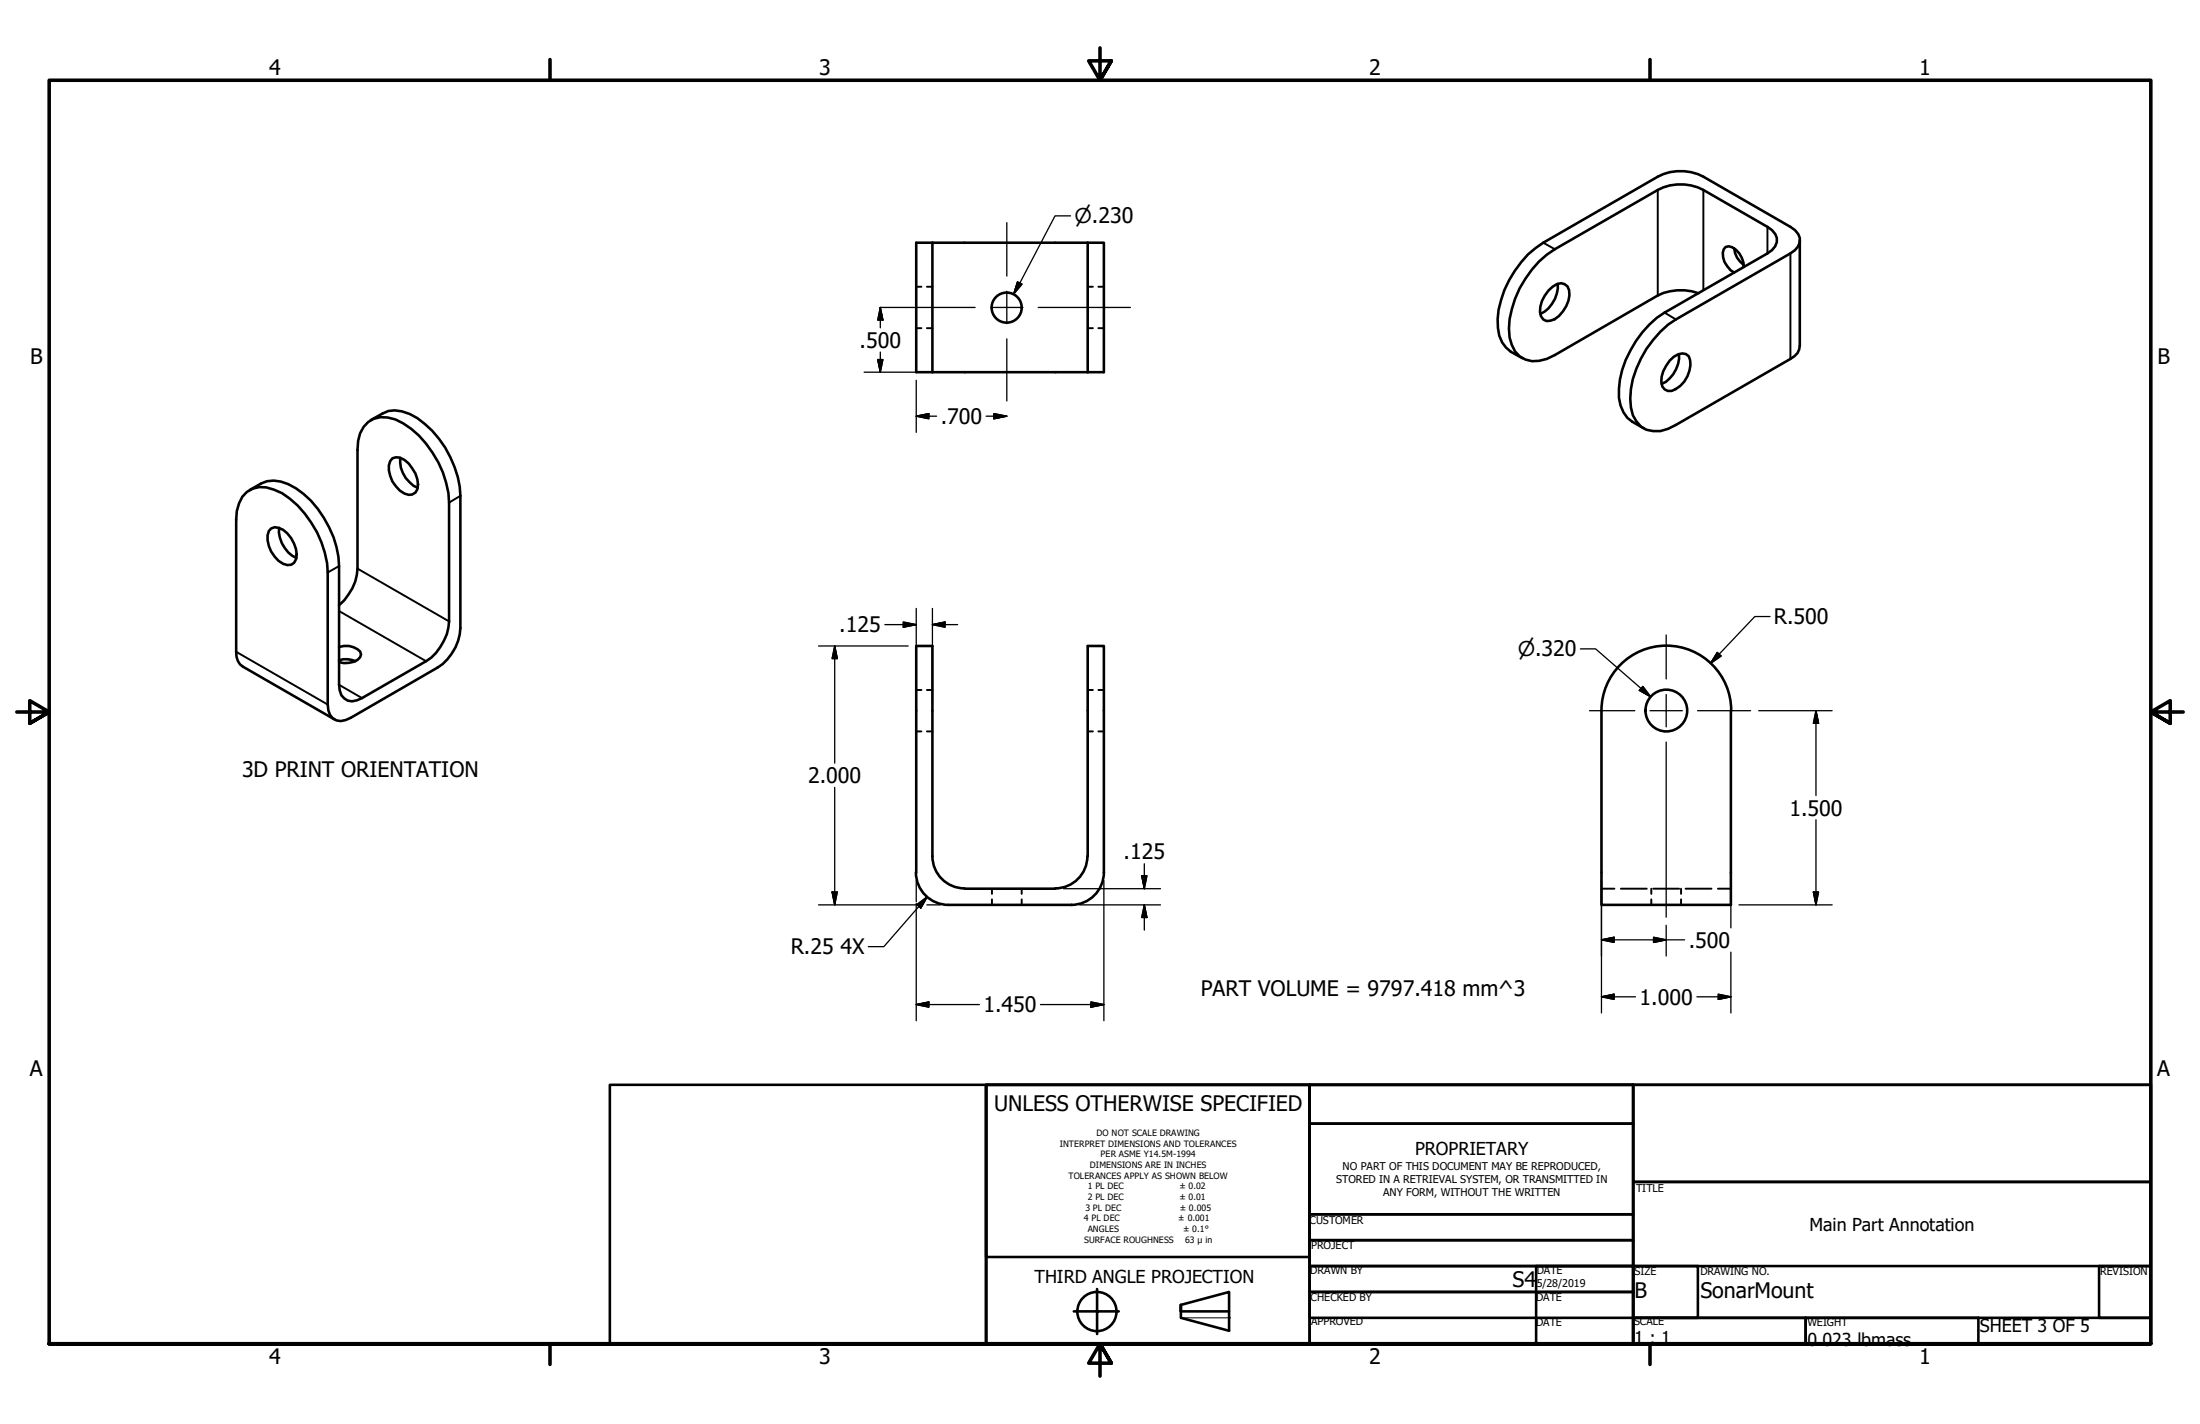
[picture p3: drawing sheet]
<svg xmlns="http://www.w3.org/2000/svg" width="432mm" height="279mm" viewBox="0 0 432 279" stroke-linecap="round" stroke-linejoin="round" font-family="sans-serif">
<!-- layer: Visible (ANSI) -->
<g fill="none" stroke="#000" stroke-width=".51">
<path d="M179.8 47.6h36.9v25.4h-36.9zM183 47.6v25.4M213.5 47.6v25.4M303.9 57l.8-.7a1.88 1.88 0 0 1 2.4-.6 1.88 1.88 0 0 1 .9 2.2 6.6 6.6 0 0 1-2.8 4.7l-.9 .3a1.6 1.6 0 0 1-2-1.7 6 6 0 0 1 1.6-4.2zM305.8 55.7a6.2 6.2 0 0 1-3.5 5.9M333.4 57.5a10.4 10.4 0 0 0-8 .5l-20.2 11.7a6.3 6.3 0 0 1-6.9 .2 7.1 7.1 0 0 1-2.1-5.4 19.7 19.7 0 0 1 9-15.6l20.2-11.6a9.6 9.6 0 0 1 8.9 0l12.6 7.2a2.78 2.78 0 0 1 1.5 3.8l-.6 .8-.9 .6-20.2 11.6a20.1 20.1 0 0 0-8.9 15 7 7 0 0 0 4.8 7.7M340.4 48.7a4.4 4.4 0 0 0 1.8 3.2M342.2 52.4a4 4 0 0 0-2.9-4.1l-.6 .2a2.45 2.45 0 0 0-.2 2.9l1.2 1.6 .7 .5M353.3 47.1v20.7a2.87 2.87 0 0 1-1.9 2.6l-22.5 13a6 6 0 0 1-6.8 .3 6.5 6.5 0 0 1-2.1-5.5 19.9 19.9 0 0 1 8.9-15.5l22.5-13a2.78 2.78 0 0 0 1.5-3.8l-.6-.8-.9-.6-17.1-9.8a9.6 9.6 0 0 0-8.9 0l-22.5 12.9a20.1 20.1 0 0 0-9 15 6.9 6.9 0 0 0 2.6 6.4l2.3 1.3M327.7 70.7a3.1 3.1 0 0 1 3.2-1.2l.6 .4a5.6 5.6 0 0 1-3.4 6.8 1.68 1.68 0 0 1-2-1.8 6.3 6.3 0 0 1 1.6-4.2zM329.5 69.5a6 6 0 0 1-3.4 5.8M49 96.1l2.2-1.2a5.9 5.9 0 0 1 5.4 .1 19.2 19.2 0 0 1 9.8 14.2l.1 1.9v23.3a2.78 2.78 0 0 0 2.6 3.2l.9-.2 1.1-.4 12.5-7.3a10.2 10.2 0 0 0 4.5-7.8v-23.3a19.7 19.7 0 0 0-9-15.5 6.7 6.7 0 0 0-5.8-.9 5.4 5.4 0 0 0-3 4.3l-.1 1.8v23.3a10.1 10.1 0 0 1-3.7 7.1"/>
<path d="M72.8 82.4l2.3-1.2a5.6 5.6 0 0 1 5.3 0 19.4 19.4 0 0 1 10 16.1v26a9.7 9.7 0 0 1-4.5 7.7l-17.1 9.8a2.77 2.77 0 0 1-4-.5l-.3-.9-.2-1.2v-25.9a19.9 19.9 0 0 0-8.9-15.5 6.8 6.8 0 0 0-5.8-.9 5.2 5.2 0 0 0-3.1 4.4l-.1 1.7v25.9a3.1 3.1 0 0 0 1.3 2.9l18 10.4M77 89.9a2.67 2.67 0 0 1 3.2 1 5.9 5.9 0 0 1 1.7 5.1 1.69 1.69 0 0 1-2.5 .8 5.9 5.9 0 0 1-3.1-5.5l.3-.8zM78.5 89.9a5.9 5.9 0 0 0 3.5 5.8M53.2 103.7a2.74 2.74 0 0 1 3.2 .9 6.1 6.1 0 0 1 1.7 5.1 1.63 1.63 0 0 1-2.5 .9 6 6 0 0 1-3.1-5.6l.3-.8zM54.8 103.6a6 6 0 0 0 3.4 5.9M66.5 126.9a4 4 0 0 1 4.2 .9l.2 .6a2.33 2.33 0 0 1-2.4 1.6l-1 .1-1-.2M66.5 129.5a4.7 4.7 0 0 1 3.3 .2M314.3 139.4v38.1h25.4v-38.1M314.3 139.4a12.7 12.7 0 0 1 12.8-12.7 12.7 12.7 0 0 1 12.7 12.7M179.8 171.2a6.4 6.4 0 0 0 6.3 6.3h24.2M179.8 171.2v-44.5h3.2v41.3a6.3 6.3 0 0 0 6.3 6.3M189.4 174.4h17.7"/>
<path d="M213.4 168a6.3 6.3 0 0 1-6.3 6.3M213.5 168v-41.3h3.2v44.5M216.7 171.2a6.4 6.4 0 0 1-6.4 6.3"/>
<circle cx="197.6" cy="60.4" r="2.95"/>
<circle cx="327.1" cy="139.4" r="4.1"/>
</g>
<!-- layer: Hidden (ANSI) -->
<g fill="none" stroke="#000" stroke-width=".38">
<path d="M179.8 56.3h1M181.9 56.3h1.1M213.5 56.3h1M215.6 56.3h1.1M179.8 64.4h1M181.9 64.4h1.1M213.5 64.4h1M215.6 64.4h1.1M179.8 135.4h1M181.9 135.4h1.1M213.5 135.4h1M215.6 135.4h1.1"/>
<path d="M179.8 143.5h1M181.9 143.5h1.1M213.5 143.5h1M215.6 143.5h1.1M194.7 174.4v1M194.7 176.5v1M200.5 174.4v1M200.5 176.5v1M314.3 174.4h2.6M318.1 174.4h5.1M324.1 174.4v1M324.1 176.5v1"/>
<path d="M324.5 174.4h5.1M329.9 174.4v1M329.9 176.5v1M330.8 174.4h5.1M337.2 174.4h2.5"/>
</g>
<!-- layer: Visible Narrow (ANSI) -->
<path d="M325.4 37.3v20.7M334.3 37.3v19.7M302.9 47.6l2.3 1.3M346.9 44.5v5.2M351.4 49.7v20.7M326.7 61.3l2.2 1.4M90.4 97.3l-2.3 1.3M66.5 119.9l17.1 9.8M66.5 111.1l-2.2 1.2M70.2 111.6l17.9 10.3M46.4 127.9l17.9 10.3M66.5 134.4l4.6 2.6" fill="none" stroke="#000" stroke-width=".38"/>
<!-- layer: Border (ANSI) -->
<path d="M107.9 11.7v4M215.9 9.4v6.3l-2.2-3.8h4.4l-2.2 3.8 2.2-3.8M323.8 11.7v4M3.3 139.7h6.4l-3.9-2.2v4.4l3.9-2.2-3.9 2.2M428.5 139.7h-6.4l3.9-2.2v4.4l-3.9-2.2 3.9 2.2M9.7 263.7v-248h412.4v248h-412.4h412.4M107.9 263.7v4M218.1 267.5l-2.2-3.8 2.2 3.8h-4.4l2.2-3.8v6.3M323.8 263.7v4" fill="none" stroke="#000" stroke-width=".7"/>
<!-- layer: Title (ANSI) -->
<g fill="none" stroke="#000" stroke-width=".51">
<path d="M119.7 212.9h73.8v50.8h-73.8zM193.5 212.9v33.7h63.5v-33.7h63.5v50.8h-63.5v-50.8zM193.5 212.9h63.5v50.8h-63.5zM193.5 212.9h228.6v50.8h-228.6zM257 212.9h63.5v7.6h-63.5zM320.5 212.9h101.6v19h-101.6zM257 238.3h63.5v5h-63.5zM257 220.5h63.5v17.8h-63.5zM320.5 231.9h101.6v16.5h-101.6zM215.3 252.9v4.4h-4.5M219.6 257.3h-4.3v4.4M231.8 256l9.4-2.5v7.6l-9.4-2.5v-2.6v1.3h9.4"/>
<path d="M257 253.5h63.5v5.1h-63.5zM257 248.4h63.5v5.1h-63.5zM257 243.3h63.5v5.1h-63.5zM301.5 248.4h19v15.3h-19zM320.5 258.6h33.9v5.1h-33.9zM320.5 248.4h12.7v10.2h-12.7zM320.5 258.6h101.6v5.1h-101.6zM354.4 258.6h33.9v5.1h-33.9zM412 248.4h10.1v10.2h-10.1z"/>
<circle cx="215.3" cy="257.3" r="3.8"/>
</g>
<!-- layer: 0 -->
<path d="M231.8 258.6h9.8" fill="none" stroke="#000" stroke-width=".2"/>
<!-- layer: Center Mark (ANSI) -->
<path d="M197.6 43.7v10.5M197.6 57.2v6.3M172.7 60.3h18.7M194.4 60.3h6.4M197.6 66.5v12.2M203.8 60.3h18.1M312 139.4h8.9M323.8 139.4h6.4M327 124.6v8.6M327 136.3v6.3M333.2 139.4h10.4M327 145.6v34.4" fill="none" stroke="#000" stroke-width=".25"/>
<!-- layer: Dimension (ANSI) -->
<g fill="none" stroke="#000" stroke-width=".25">
<path d="M199.7 55.3l.9 .5-1.7 1.9zM210.1 42.4h-3l-8.2 15.3M169.6 73h18.2M172.3 70.5h1l-.5 2.5zM172.8 60.3l.5 2.5h-1zM172.8 60.3v4M172.8 69.1v3.9M179.8 74.6v10.2M179.8 81.7l2.5-.5v1zM179.8 81.7h4M193.5 81.7h4.1M195.1 81.2l2.5 .5-2.5 .5z"/>
<path d="M179.8 119.4v18.5M183 119.4v18.5M160.7 126.7h17.5M163.8 126.7l.5 2.5h-1zM163.8 126.7v23M173.7 122.6h6.1M177.3 122l2.5 .6-2.5 .5zM183 122.6l2.5-.6v1.1zM183 122.6h5M310.2 127.3h3l10.8 9.4M322.5 134.7l1.5 2-2.2-1.3zM337.1 128l.7 .7-2.1 1.5z"/>
<path d="M345.2 139.4h14.4M347.4 121h-3l-8.7 9.2M356.4 139.4l.5 2.5h-1zM356.4 139.4v16.7M163.8 154.5v23M160.7 177.5h19.4M163.3 175h1l-.5 2.5zM179.8 172.8v4.1M179.8 177.2v23.1M180 177.5l2-1.5-1.3 2.2zM181.9 177.5h2.7M182 176l-8.5 9.7h-3.1"/>
<path d="M208.7 174.4h19.1M211.9 177.5h15.9M216.7 172.8v27.5M224.1 171.8h1l-.5 2.6zM224.6 177.5l.5 2.5h-1zM224.6 169.5v4.9M224.6 177.5v5M314.3 172.8v26M339.7 172.8v9.3M341.3 177.5h18.3M355.9 175h1l-.5 2.5zM356.4 160.8v16.7"/>
<path d="M179.8 197.1l2.5-.5v1zM179.8 197.1h12.4M204.2 197.1h12.5M214.1 196.6l2.6 .5-2.6 .5zM314.3 184.4l2.5-.5v1zM314.3 195.6l2.5-.5v1zM314.3 184.4h16.3M314.3 195.6h6.7M324.5 183.9l2.5 .5-2.5 .5zM327 181.5v6.1M333.1 195.6h6.6M337.2 195.1l2.5 .5-2.5 .5z"/>
<path d="M339.7 186.8v12"/>
</g>
<g fill="#000" stroke="#000" stroke-width=".25">
<path d="M199.7 55.3l-.8 2.4zM199.7 55.3l.9 .5-1.7 1.9zM172.3 70.5l.5 2.5zM172.3 70.5h1l-.5 2.5zM172.8 60.3l.5 2.5zM172.8 60.3l.5 2.5h-1zM179.8 81.7l2.5-.5zM179.8 81.7l2.5-.5v1zM195.1 82.2l2.5-.5zM195.1 81.2l2.5 .5-2.5 .5zM163.8 126.7l.5 2.5zM163.8 126.7l.5 2.5h-1z"/>
<path d="M177.3 123.1l2.5-.5zM177.3 122l2.5 .6-2.5 .5zM183 122.6l2.5-.6zM183 122.6l2.5-.6v1.1zM321.8 135.4l2.2 1.3zM322.5 134.7l1.5 2-2.2-1.3zM337.1 128l-1.4 2.2zM337.1 128l.7 .7-2.1 1.5zM356.4 139.4l.5 2.5zM356.4 139.4l.5 2.5h-1zM163.3 175l.5 2.5zM163.3 175h1l-.5 2.5z"/>
<path d="M182 176l-1.3 2.2zM180 177.5l2-1.5-1.3 2.2zM224.1 171.8l.5 2.6zM224.1 171.8h1l-.5 2.6zM355.9 175l.5 2.5zM355.9 175h1l-.5 2.5zM179.8 197.1l2.5-.5zM179.8 197.1l2.5-.5v1zM214.1 197.6l2.6-.5zM214.1 196.6l2.6 .5-2.6 .5zM224.6 177.5l.5 2.5zM224.6 177.5l.5 2.5h-1z"/>
<path d="M314.3 184.4l2.5-.5zM314.3 184.4l2.5-.5v1zM314.3 195.6l2.5-.5zM314.3 195.6l2.5-.5v1zM324.5 184.9l2.5-.5zM324.5 183.9l2.5 .5-2.5 .5zM337.2 196.1l2.5-.5zM337.2 195.1l2.5 .5-2.5 .5z"/>
</g>
<g font-size="4.2">
<text x="52.8" y="14.7">4</text>
<text x="160.8" y="14.7">3</text>
<text x="268.7" y="14.7">2</text>
<text x="376.7" y="14.7">1</text>
<text x="5.9" y="71.4">B</text>
<text x="168.7" y="68.2">.500</text>
<text x="423.5" y="71.4">B</text>
<text x="184.7" y="83.2">.700</text>
<text x="164.7" y="124.1">.125</text>
<text x="348.2" y="122.5">R.500</text>
<text x="47.5" y="152.5">3D PRINT ORIENTATION</text>
<text x="158.6" y="153.7">2.000</text>
<text x="351.2" y="160">1.500</text>
<text x="220.5" y="168.6">.125</text>
<text x="331.5" y="185.9">.500</text>
<text x="155.2" y="187.3">R.25</text>
<text x="165" y="187.3">4X</text>
<text x="235.7" y="195.4">PART VOLUME = 9797.418 mm^3</text>
<text x="321.8" y="197.1">1.000</text>
<text x="193" y="198.6">1.450</text>
<text x="5.8" y="211.1">A</text>
<text x="423.4" y="211.1">A</text>
<text x="195.1" y="217.9">UNLESS OTHERWISE SPECIFIED</text>
<text x="296.9" y="252.5">S4</text>
<text x="320.8" y="254.6">B</text>
<text x="333.8" y="254.6">SonarMount</text>
<text x="52.8" y="267.7">4</text>
<text x="160.8" y="267.7">3</text>
<text x="268.7" y="267.7">2</text>
<text x="376.7" y="267.7">1</text>
</g>
<g font-size="4">
<text x="210.9" y="43.8">⌀.230</text>
<text x="297.9" y="128.8">⌀.320</text>
</g>
<g font-size="3.5">
<text x="277.7" y="226.6">PROPRIETARY</text>
<text x="355.2" y="241.5">Main Part Annotation</text>
<text x="203.1" y="251.7">THIRD ANGLE PROJECTION</text>
<text x="320.7" y="263.7">1 : 1</text>
<text x="388.6" y="261.4">SHEET 3 OF 5</text>
<text x="354.8" y="264">0.023 lbmass</text>
</g>
<g font-size="2.1">
<text x="262.3" y="232">STORED IN A RETRIEVAL SYSTEM, OR TRANSMITTED IN</text>
<text x="263.5" y="229.6">NO PART OF THIS DOCUMENT MAY BE REPRODUCED,</text>
<text x="321.1" y="233.8">TITLE</text>
<text x="271.5" y="234.6">ANY FORM, WITHOUT THE WRITTEN</text>
<text x="257" y="240.2">CUSTOMER</text>
<text x="257.4" y="245.1">PROJECT</text>
<text x="257.2" y="250">DRAWN BY</text>
<text x="301.6" y="250">DATE</text>
<text x="320.8" y="250.2">SIZE</text>
<text x="333.8" y="250.2">DRAWING NO.</text>
<text x="412.2" y="250.2">REVISION</text>
<text x="257.2" y="255.2">CHECKED BY</text>
<text x="301.5" y="255.3">DATE</text>
<text x="301.6" y="252.5">5/28/2019</text>
<text x="257.4" y="260">APPROVED</text>
<text x="301.5" y="260.1">DATE</text>
<text x="320.7" y="260">SCALE</text>
<text x="354.8" y="260.2">WEIGHT</text>
</g>
<g font-size="1.7">
<text x="208" y="225">INTERPRET DIMENSIONS AND TOLERANCES</text>
<text x="215.2" y="222.9">DO NOT SCALE DRAWING</text>
<text x="216" y="227.1">PER ASME Y14.5M-1994</text>
<text x="209.7" y="231.3">TOLERANCES APPLY AS SHOWN BELOW</text>
<text x="213.5" y="233.4">1 PL DEC</text>
<text x="213.9" y="229.2">DIMENSIONS ARE IN INCHES</text>
<text x="231.5" y="233.4">± 0.02</text>
<text x="212.7" y="239.6">4 PL DEC</text>
<text x="213" y="237.6">3 PL DEC</text>
<text x="213.5" y="235.5">2 PL DEC</text>
<text x="231.3" y="239.6">± 0.001</text>
<text x="231.5" y="235.5">± 0.01</text>
<text x="231.6" y="237.6">± 0.005</text>
<text x="212.8" y="243.8">SURFACE ROUGHNESS</text>
<text x="213.5" y="241.7">ANGLES</text>
<text x="232.2" y="241.7">± 0.1°</text>
<text x="232.6" y="243.8">63 µ in</text>
</g>
</svg>
